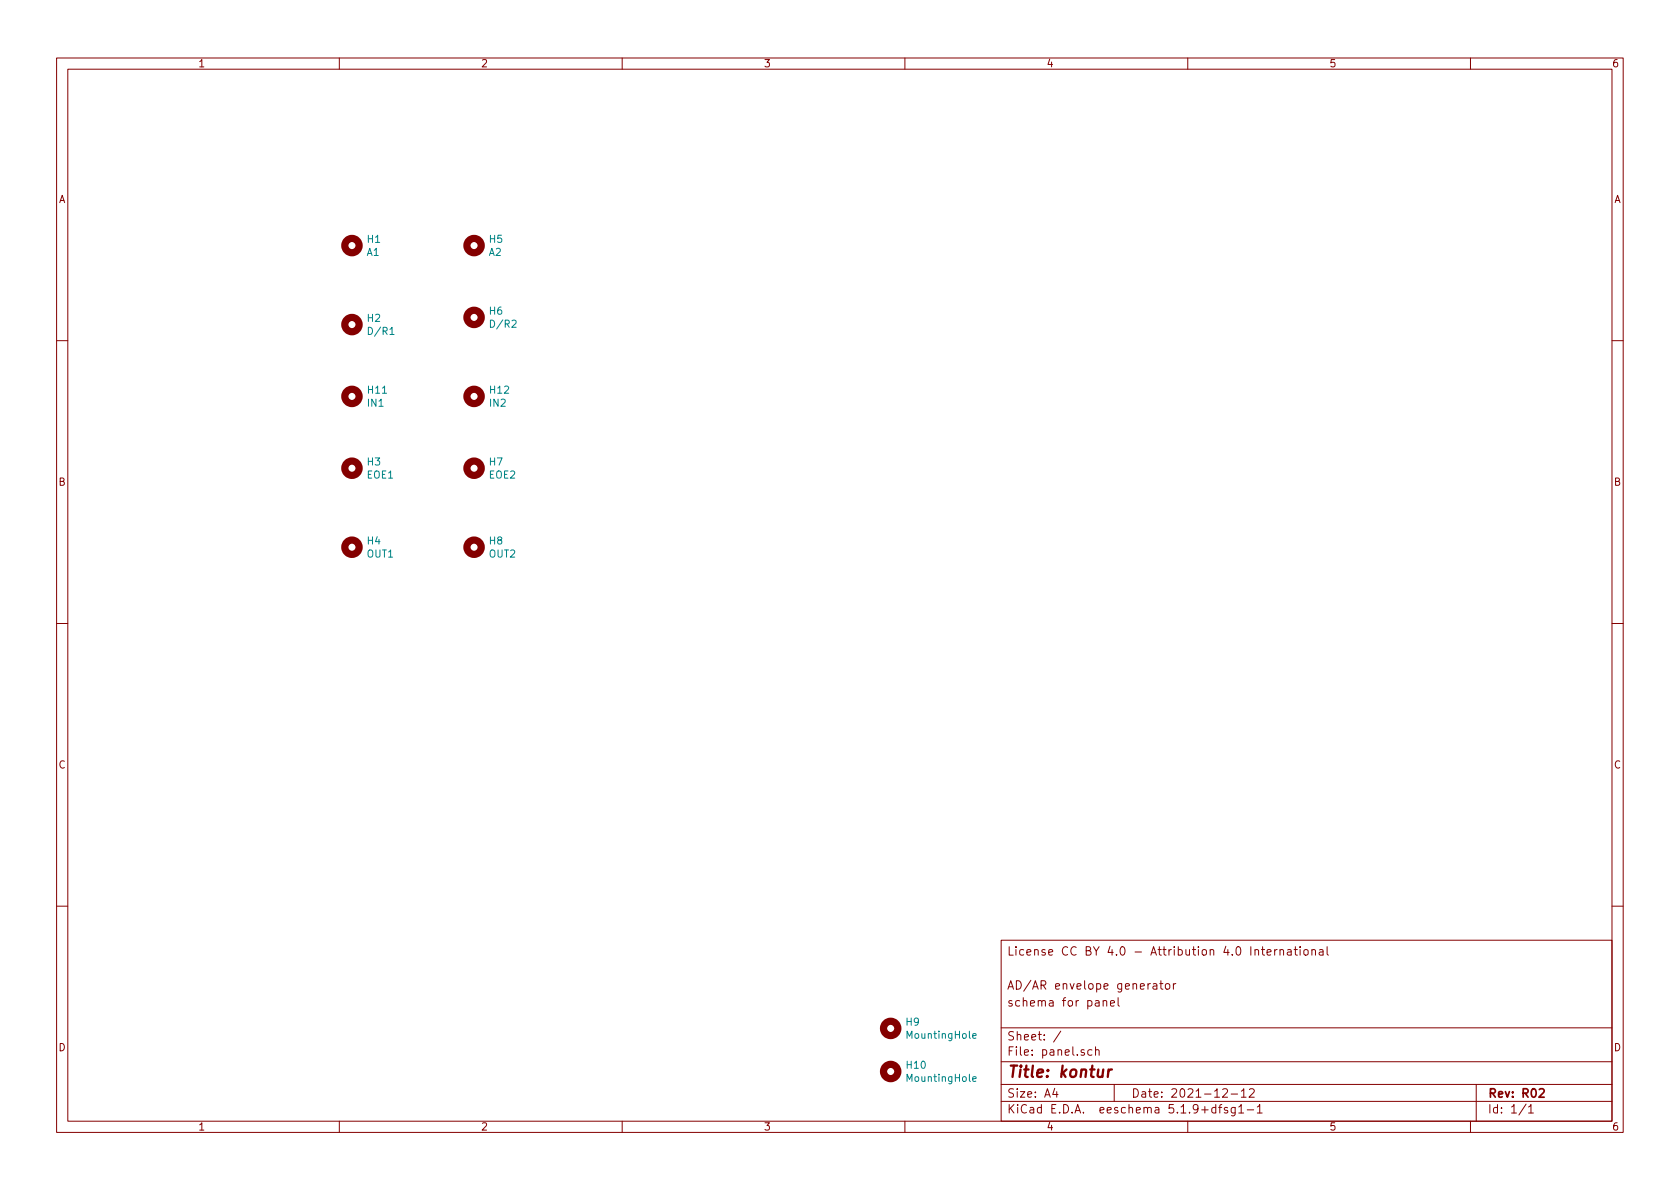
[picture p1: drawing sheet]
<svg xmlns="http://www.w3.org/2000/svg" width="297mm" height="210mm" viewBox="0 0 297 210" stroke-linecap="round" stroke-linejoin="round" font-family="sans-serif">
<g fill="none" stroke="#840000" stroke-width=".18">
<path d="M10 10.3h277v189.9h-277zM12 12.2h273v186.1h-273zM60 10.3v1.9M110 10.3v1.9M160 10.3v1.9M210 10.3v1.9M260 10.3v1.9M10 60.2h2M285 60.2h2M10 110.3h2M285 110.3h2M10 160.2h2"/>
<path d="M177 166.3h108v32h-108zM195 177.1l.3-.2 .3 .1 .1 .9M195 176.9v1M196.3 177.4l.8-.1-.1-.3-.5-.1-.2 .2 .1 .7h.6M197.7 176.4v1.3l.2 .2M203.9 174h.6v.9M204.5 174.3l-.5 .1a.29 .29 0 0 0-.2 .2 .29 .29 0 0 0 .2 .3l.5-.1M205.1 173.9h.5M205.3 173.4v1.3l.3 .2M206.1 174.1l.2-.2 .5 .2v.7l-.2 .1-.5-.1zM207.5 173.9v1M207.9 173.9l-.4 .3"/>
<path d="M223 167.9h.6M223.2 167.4v1.3l.4 .2M224 168.4l.7-.1v-.3l-.5-.1-.2 .2 .1 .7h.6M225.4 167.9v1M225.8 167.9l-.4 .3M226.3 168l.2-.1 .4 .1v.9M226.3 167.9v1M227.7 168h.5l.1 .9M228.3 168.3h-.5l-.2 .2 .2 .4 .5-.1M228.8 167.9h.6M229 167.4v1.3l.4 .2M229.9 167.4v.2"/>
<path d="M229.9 167.9v1M230.6 168l.2-.1 .4 .1v.8l-.2 .1-.4-.1zM232 168l.2-.1 .3 .1 .1 .9M232 167.9v1M233.3 168h.6v.9M233.9 168.3h-.4l-.3 .2 .3 .4 .4-.1M234.6 167.4v1.3l.3 .2M285 160.2h2M60 198.3v1.9M110 198.3v1.9M160 198.3v1.9M177 194.8h108"/>
<path d="M177 191.8h108M177 187.8h108M177 181.8h108M186.5 192.5l-.4 1h1M186.8 193v1M187.6 182.3l-1.3 2M193.1 185.7l-.5-.1-.3 .3 .1 .6 .2 .1 .5-.1M193.7 185.7l.2-.1 .4 .1v.9M193.7 185.1v1.5M197 191.8v3M210 198.3v1.9M215 195.9l-.5-.1-.3 .3 .1 .6 .2 .1 .5-.1"/>
<path d="M215 195.3v1.5M215.5 195.8h.5M216 195.3l-.3 .2v1.3M216.2 192.7l.2-.2h.4l.2 .5-.9 1h.9M217 195.9l-.3-.1-.2 .2v.3l.5 .1v.3h-.5M217.7 193.5h1.1M218.4 195.8v1.2l-.3 .3h-.3M218.4 195.9l-.4-.1-.3 .3 .1 .6h.6M219 195.8l.5-.5v1.5M219 196.8h.9M219.5 193l.4-.5v1.5M219.5 194h.8"/>
<path d="M220.5 196.3h1.2M220.9 192.7l.2-.2h.4l.2 .2 .1 .3-1 1h1M222.3 195.8l.4-.5v1.5M222.3 196.8h.9M260 198.3v1.9M261 191.8v6.5M269.8 195.2l-1.2 2M270.3 195.8l.4-.5v1.5M270.3 196.8h.8"/>
</g>
<path d="M272.2 192.7l.2-.2h.3l.3 .5-.9 1h.9" fill="none" stroke="#840000" stroke-width=".3"/>
<path d="M196 189.1l-.1 1.3M196.6 189.1a.55 .55 0 0 0-.6 .4" fill="none" stroke="#840000" stroke-width=".41"/>
<g fill="none" stroke="#840000" stroke-width="1.3">
<circle cx="62.2" cy="57.4" r="1.27"/>
<circle cx="62.2" cy="43.4" r="1.27"/>
<circle cx="83.8" cy="43.4" r="1.27"/>
<circle cx="83.8" cy="56.1" r="1.27"/>
<circle cx="62.2" cy="70.1" r="1.27"/>
<circle cx="83.8" cy="70.1" r="1.27"/>
<circle cx="62.2" cy="82.8" r="1.27"/>
<circle cx="62.2" cy="96.8" r="1.27"/>
<circle cx="83.8" cy="82.8" r="1.27"/>
<circle cx="83.8" cy="96.8" r="1.27"/>
<circle cx="157.5" cy="189.5" r="1.27"/>
<circle cx="157.5" cy="181.9" r="1.27"/>
</g>
<path d="M172 183.2l.6-.1-.1-.3h-.3l-.2 .2 .1 .6h.4M172 190.8l.6-.1-.1-.3h-.3l-.2 .2 .1 .6h.4" fill="none" stroke="#008484" stroke-width=".18"/>
<text font-size="2.8" fill="#840000" x="178" y="190.5">Title: kontur</text>
<g font-size="2.1" fill="#840000">
<text x="178" y="169">License CC BY 4.0 - Attribution 4.0 International</text>
<text x="178" y="178">schema for panel</text>
<text x="178" y="175">AD/AR envelope generator</text>
<text x="178" y="184">Sheet: /</text>
<text x="178" y="186.7">File: panel.sch</text>
<text x="178" y="196.9">KiCad E.D.A. eeschema 5.1.9+dfsg1-1</text>
<text x="178" y="194.1">Size: A4</text>
<text x="200" y="194.1">Date: 2021-12-12</text>
<text x="263" y="194.1">Rev: R02</text>
<text x="263" y="196.9">Id: 1/1</text>
</g>
<g font-size="1.8" fill="#840000">
<text x="35" y="11.9">1</text>
<text x="85" y="11.9">2</text>
<text x="135" y="11.9">3</text>
<text x="185" y="11.9">4</text>
<text x="235" y="11.9">5</text>
<text x="285" y="11.9">6</text>
<text x="10.4" y="35.9">A</text>
<text x="285.4" y="35.9">A</text>
<text x="10.4" y="85.9">B</text>
<text x="285.4" y="85.9">B</text>
<text x="10.4" y="135.9">C</text>
<text x="285.4" y="135.9">C</text>
<text x="10.4" y="185.9">D</text>
<text x="285.4" y="185.9">D</text>
<text x="35" y="199.9">1</text>
<text x="85" y="199.9">2</text>
<text x="135" y="199.9">3</text>
<text x="185" y="199.9">4</text>
<text x="235" y="199.9">5</text>
<text x="285" y="199.9">6</text>
</g>
<g font-size="1.8" fill="#008484">
<text x="64.9" y="45.3">A1</text>
<text x="65" y="42.9">H1</text>
<text x="86.5" y="45.3">A2</text>
<text x="86.6" y="42.9">H5</text>
<text x="65" y="56.9">H2</text>
<text x="65.4" y="59.2">D/R1</text>
<text x="86.6" y="55.6">H6</text>
<text x="87" y="58">D/R2</text>
<text x="65" y="71.9">IN1</text>
<text x="65.1" y="69.6">H11</text>
<text x="86.6" y="71.9">IN2</text>
<text x="86.7" y="69.6">H12</text>
<text x="65" y="82.3">H3</text>
<text x="86.6" y="82.3">H7</text>
<text x="64.9" y="84.6">EOE1</text>
<text x="86.5" y="84.6">EOE2</text>
<text x="64.9" y="98.6">OUT1</text>
<text x="65" y="96.3">H4</text>
<text x="86.5" y="98.6">OUT2</text>
<text x="86.6" y="96.3">H8</text>
<text x="160.2" y="181.4">H9</text>
<text x="160.6" y="183.7">MountingHole</text>
<text x="160.4" y="189">H10</text>
<text x="160.6" y="191.3">MountingHole</text>
</g>
</svg>
